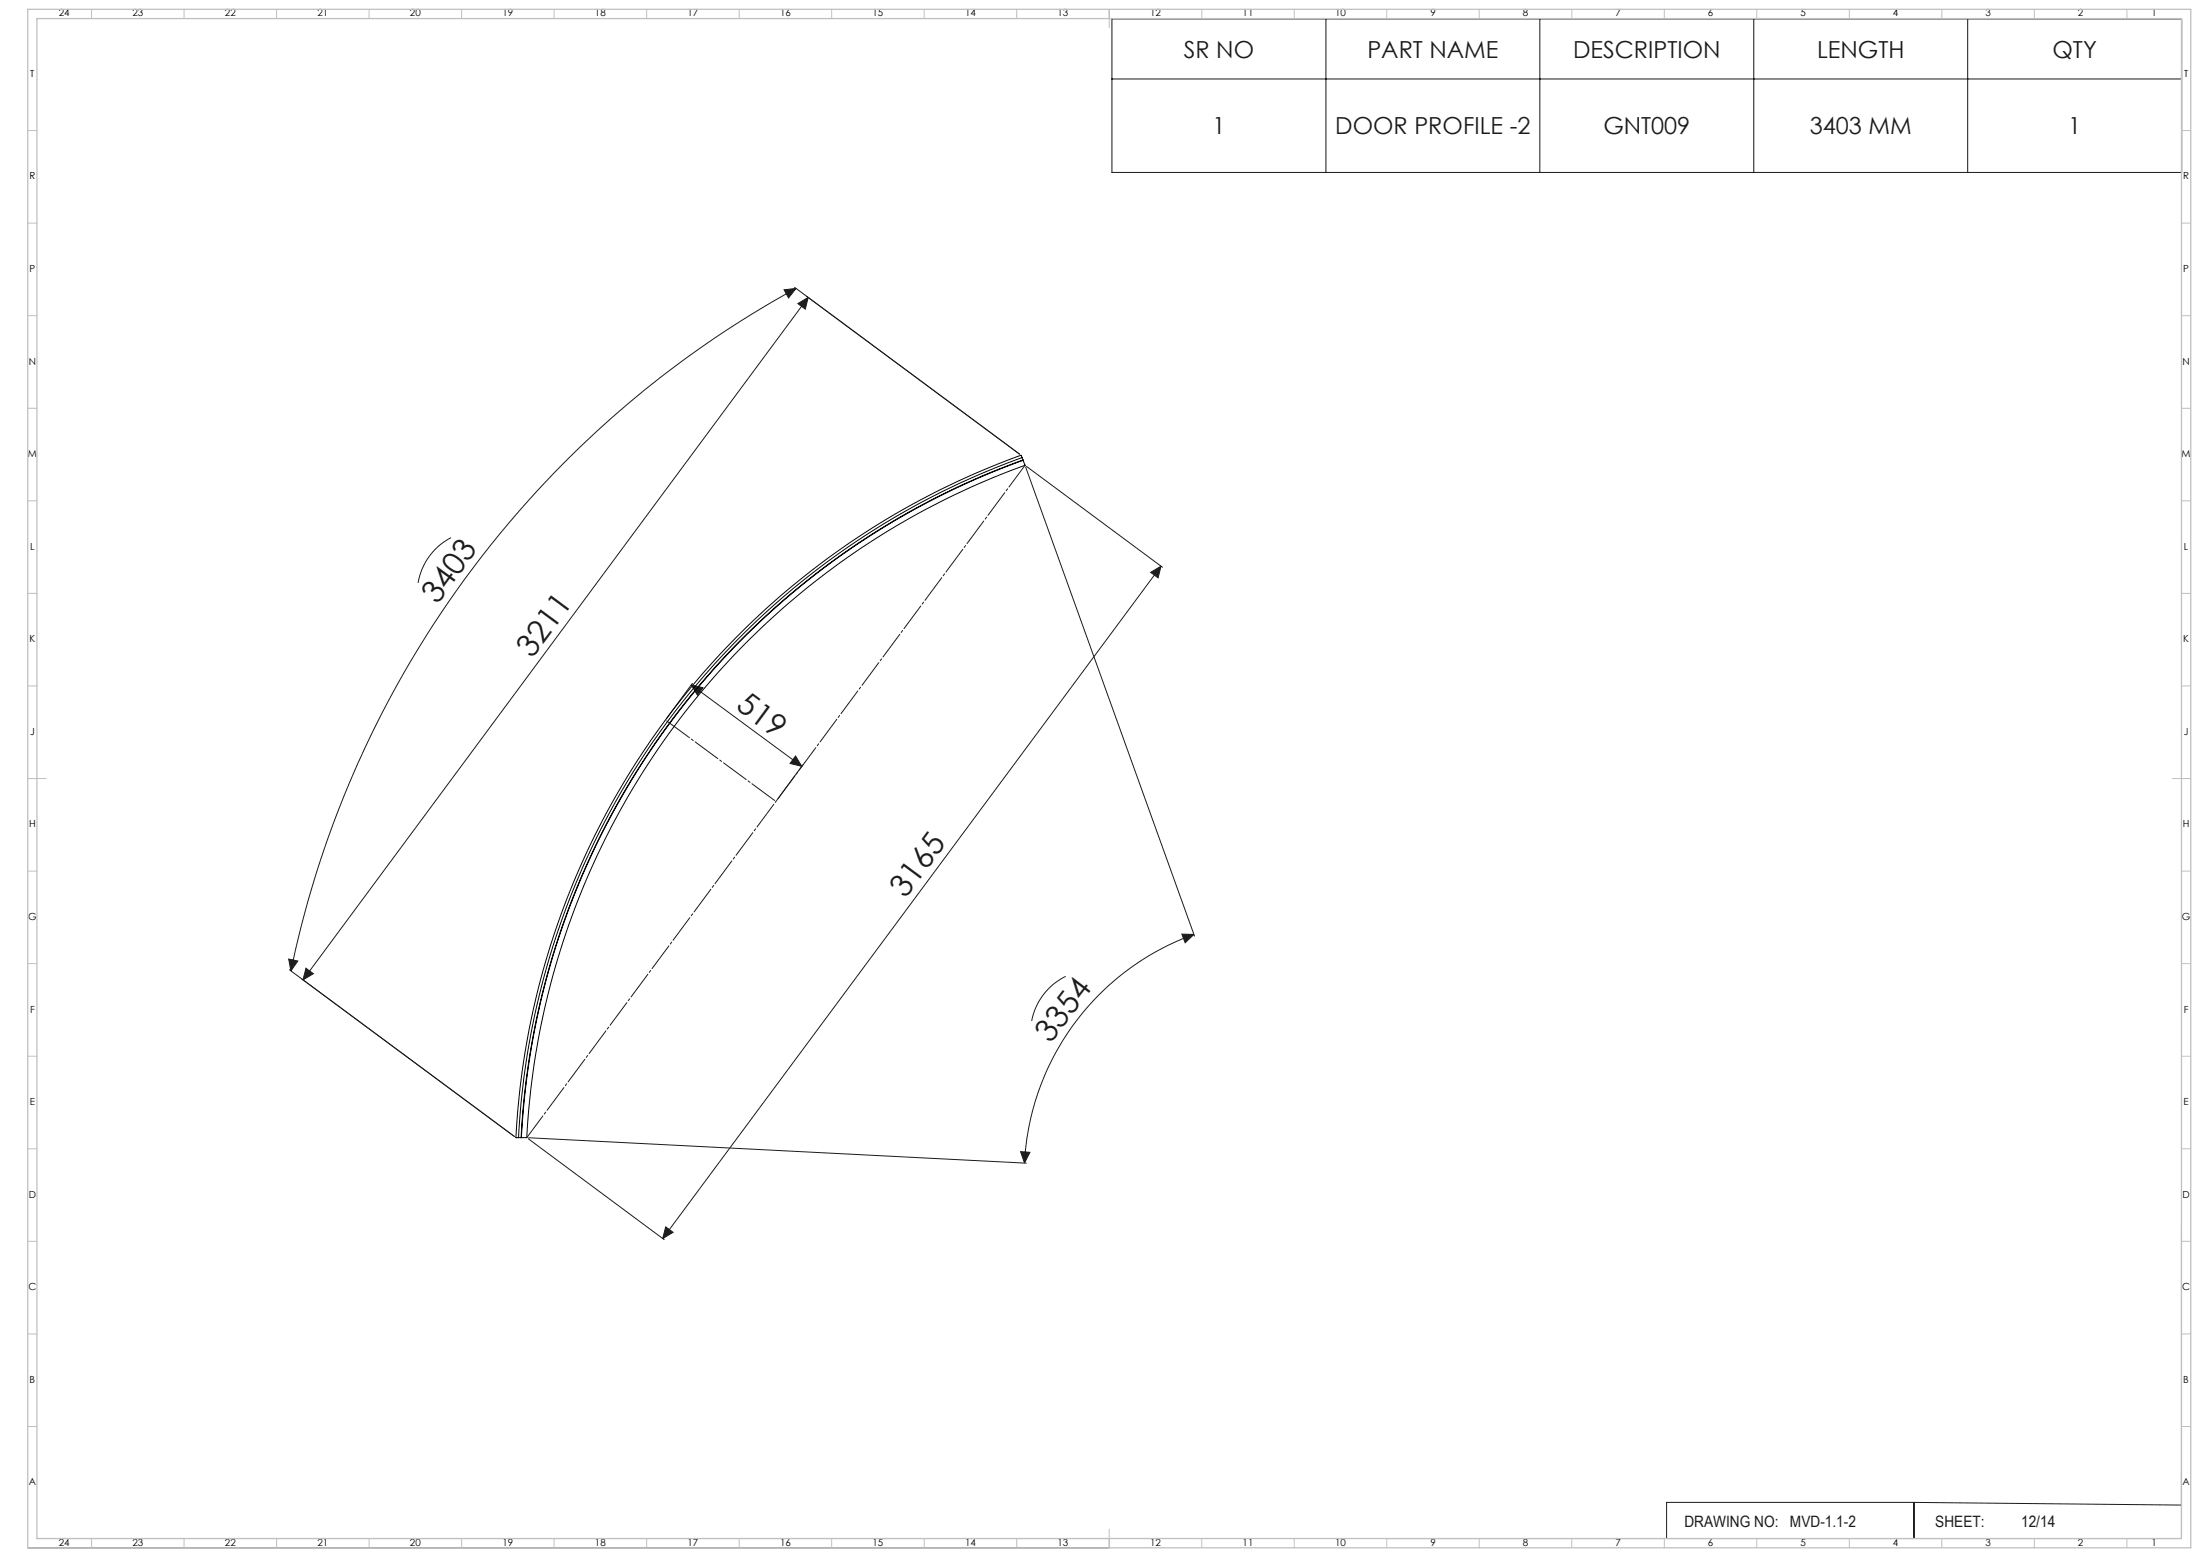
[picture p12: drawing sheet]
<svg xmlns="http://www.w3.org/2000/svg" width="1189mm" height="841mm" viewBox="0 0 1189 841" stroke-linecap="round" stroke-linejoin="round" font-family="sans-serif">
<g fill="none" stroke="#191924" stroke-width=".54">
<path d="M601 10h578v83h-578zM717 10v83M832 10v83M948 10v83M1063 10v83M601 43h578M424 157l6-1-4 5zM429 155l122 90M430 156a547 547 0 0 0-273 368M431 164l6-3-2 6zM437 161l-273 368M554 252l92 254"/>
<path d="M555 252l73 54M244 290a34 34 0 0 0-18 25M622 309l5-3-1 6zM627 306l-269 363M374 370l59 44M374 370l6 1-3 5zM374 369l-14 19M430 408l3 6-6-2zM434 413l-14 19M156 518l5 1-4 5zM639 505h6l-4 4zM645 505a139 139 0 0 0-91 123"/>
<path d="M156 524l122 90M165 523l4 3-5 3zM576 527a34 34 0 0 0-18 24M286 615l73 55M286 615l269 13M552 622h5l-3 6zM360 663l4 3-6 3zM1179 662v169h-430M1034 812h-133v19M1034 812v19M1034 812l145 1M15 836h584"/>
<path d="M20 831h579M648 831h1"/>
</g>
<path d="M285 614l269-363" fill="none" stroke="#191924" stroke-width=".54" stroke-dasharray="15.2 1.3 1.3 1.3" stroke-dashoffset=".6"/>
<path d="M419 433l-59-44" fill="none" stroke="#191924" stroke-width=".54" stroke-dasharray="15.2 1.3 1.3 1.3" stroke-dashoffset="-.9"/>
<g fill="none" stroke="#c0c0c0" stroke-width=".54">
<path d="M49 5v5M99 5v5M149 5v5M199 5v5M249 5v5M299 5v5M349 5v5M399 5v5M449 5v5M499 5v5M549 5v5M599 5v10"/>
<path d="M649 5v5M699 5v5M749 5v5M799 5v5M849 5v5M899 5v5M949 5v5M999 5v5M1049 5v5M1099 5v5M1149 5v5M15 71h5"/>
<path d="M1179 71h5M15 121h5M1179 121h5M15 171h5M1179 171h5M15 221h5M1179 221h5M15 271h5M1179 271h5M15 321h5M1179 321h5M15 371h5"/>
<path d="M1179 371h5M15 421h10M1174 421h10M15 471h5M1179 471h5M15 521h5M1179 521h5M15 571h5M1179 571h5M15 621h5M1179 621h5M15 671h5"/>
<path d="M1179 671h5M15 721h5M1179 721h5M15 771h5M1179 771h5M49 831v5M99 831v5M149 831v5M199 831v5M249 831v5M299 831v5M349 831v5"/>
<path d="M399 831v5M449 831v5M499 831v5M549 831v5M599 826v10M649 831v5M699 831v5M749 831v5M799 831v5M849 831v5M899 831v5M949 831v5"/>
<path d="M999 831v5M1049 831v5M1099 831v5M1149 831v5"/>
</g>
<path d="M15 5h1169v831h-1169zM20 10h1159v821h-1159z" fill="none" stroke="#c0c0c0" stroke-width=".7"/>
<g fill="#191924">
<path d="M430 408l3 6-6-2zM374 370l6 1-3 5z"/>
<path d="M360 663l4 3-6 3zM622 309l5-3-1 6z"/>
<path d="M639 505h6l-4 4zM552 622h5l-3 6z"/>
<path d="M165 523l4 3-5 3zM431 164l6-3-2 6z"/>
<path d="M424 157l6-1-4 5zM156 518l5 1-4 5z"/>
</g>
<g fill="none" stroke="#000" stroke-width=".54">
<path d="M552 246a414 414 0 0 0-273 368M552 246h.1M552 246l2 5a408 408 0 0 0-269 363M552 247h.1M552 247a413 413 0 0 0-272 367M553 248a411 411 0 0 0-271 366M553 248h.1M553 249a411 411 0 0 0-271 365M553 249h.1M279 614h.1M279 614h6M280 614h.1"/>
<path d="M282 614h.1M285 614h.1"/>
</g>
<g font-size="16.9" fill="#191924">
<text x="236" y="327" transform="rotate(-54 236 327)">3403</text>
<text x="288" y="356" transform="rotate(-53 288 356)">3211</text>
<text x="397" y="383" transform="rotate(36 397 383)">519</text>
<text x="489" y="486" transform="rotate(-53 489 486)">3165</text>
<text x="568" y="564" transform="rotate(-53 568 564)">3354</text>
</g>
<g font-size="12.7" fill="#191924">
<text x="640" y="31">SR NO</text>
<text x="739" y="31">PART NAME</text>
<text x="850" y="31">DESCRIPTION</text>
<text x="982" y="31">LENGTH</text>
<text x="1109" y="31">QTY</text>
<text x="655" y="73">1</text>
<text x="722" y="73">DOOR PROFILE -2</text>
<text x="867" y="73">GNT009</text>
<text x="978" y="73">3403 MM</text>
<text x="1118" y="73">1</text>
</g>
<g font-size="8.5" fill="#191924">
<text x="910" y="825">DRAWING NO:</text>
<text x="967" y="825">MVD-1.1-2</text>
<text x="1046" y="825">SHEET:</text>
<text x="1092" y="825">12/14</text>
</g>
<g font-size="5.3">
<text x="32" y="9">24</text>
<text x="72" y="9">23</text>
<text x="122" y="9">22</text>
<text x="172" y="9">21</text>
<text x="222" y="9">20</text>
<text x="272" y="9">19</text>
<text x="322" y="9">18</text>
<text x="372" y="9">17</text>
<text x="422" y="9">16</text>
<text x="472" y="9">15</text>
<text x="522" y="9">14</text>
<text x="572" y="9">13</text>
<text x="622" y="9">12</text>
<text x="672" y="9">11</text>
<text x="722" y="9">10</text>
<text x="773" y="9">9</text>
<text x="823" y="9">8</text>
<text x="873" y="9">7</text>
<text x="923" y="9">6</text>
<text x="973" y="9">5</text>
<text x="1023" y="9">4</text>
<text x="1073" y="9">3</text>
<text x="1123" y="9">2</text>
<text x="1163" y="9">1</text>
<text x="16" y="42">T</text>
<text x="1180" y="42">T</text>
<text x="16" y="97">R</text>
<text x="1180" y="97">R</text>
<text x="16" y="147">P</text>
<text x="1180" y="147">P</text>
<text x="16" y="197">N</text>
<text x="1180" y="197">N</text>
<text x="15" y="247">M</text>
<text x="1179" y="247">M</text>
<text x="16" y="297">L</text>
<text x="1180" y="297">L</text>
<text x="16" y="347">K</text>
<text x="1180" y="347">K</text>
<text x="16" y="397">J</text>
<text x="1180" y="397">J</text>
<text x="16" y="447">H</text>
<text x="1180" y="447">H</text>
<text x="15" y="497">G</text>
<text x="1179" y="497">G</text>
<text x="16" y="547">F</text>
<text x="1180" y="547">F</text>
<text x="16" y="597">E</text>
<text x="1180" y="597">E</text>
<text x="16" y="647">D</text>
<text x="1180" y="647">D</text>
<text x="15" y="697">C</text>
<text x="1179" y="697">C</text>
<text x="16" y="747">B</text>
<text x="1180" y="747">B</text>
<text x="16" y="802">A</text>
<text x="1180" y="802">A</text>
<text x="32" y="835">24</text>
<text x="72" y="835">23</text>
<text x="122" y="835">22</text>
<text x="172" y="835">21</text>
<text x="222" y="835">20</text>
<text x="272" y="835">19</text>
<text x="322" y="835">18</text>
<text x="372" y="835">17</text>
<text x="422" y="835">16</text>
<text x="472" y="835">15</text>
<text x="522" y="835">14</text>
<text x="572" y="835">13</text>
<text x="622" y="835">12</text>
<text x="672" y="835">11</text>
<text x="722" y="835">10</text>
<text x="773" y="835">9</text>
<text x="823" y="835">8</text>
<text x="873" y="835">7</text>
<text x="923" y="835">6</text>
<text x="973" y="835">5</text>
<text x="1023" y="835">4</text>
<text x="1073" y="835">3</text>
<text x="1123" y="835">2</text>
<text x="1163" y="835">1</text>
</g>
</svg>
